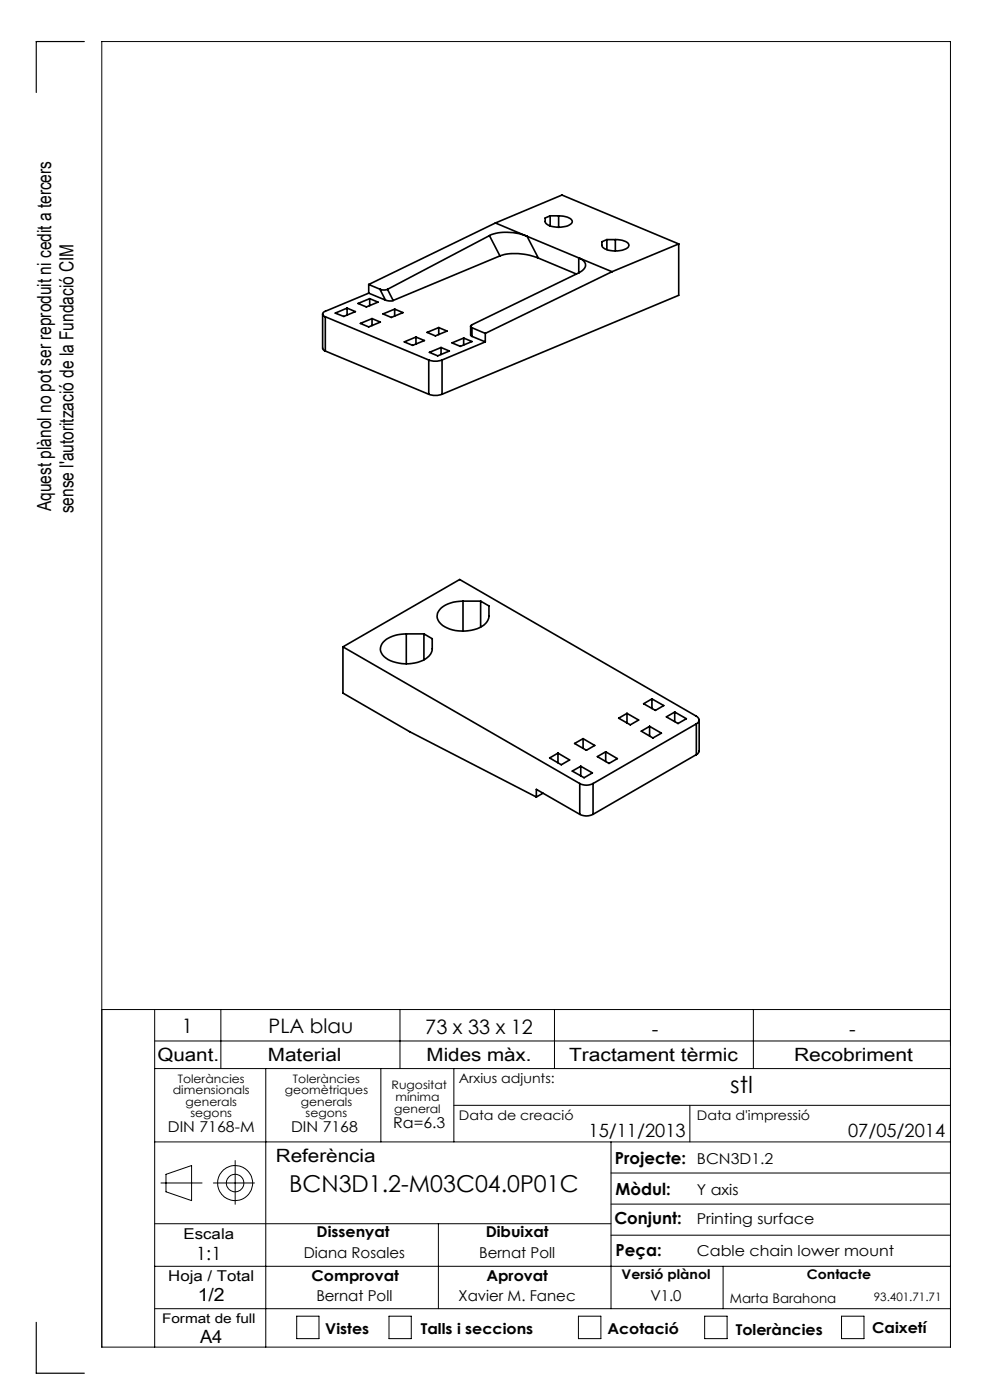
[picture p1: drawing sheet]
<svg xmlns="http://www.w3.org/2000/svg" width="210mm" height="297mm" viewBox="0 0 210 297" stroke-linecap="round" stroke-linejoin="round" font-family="sans-serif">
<g fill="none" stroke="#000" stroke-width=".21">
<path d="M21.6 214.2h180M32.8 214.2v71.6M46.8 214.2v12.5M84.8 214.2v12.5M117.6 214.2v12.5M159.8 214.2v12.5M32.8 220.8h168.8M32.8 226.7h168.8M56.4 226.7v59.1M80.8 226.7v15.5M96.3 226.7v15.5M96.3 234.5h105.3"/>
<path d="M146.3 234.5v7.7M32.8 259.6h96.8M32.8 242.2h168.8M34.1 251h8.8M35.2 249.1l5.4-1.8v7.4l-5.4-1.9zM45.3 251h8.7M49.9 246.2v9.3M93 259.6v18M129.6 242.2v35.4M129.6 255.4h72M129.6 248.8h72M32.8 277.6h168.8"/>
<path d="M32.8 268.6h168.8M62.9 279.2h4.8v4.8h-4.8zM82.5 279.2h4.7v4.8h-4.7zM122.7 279.2h4.8v4.8h-4.8zM129.6 262h72M149.5 279.2h4.7v4.8h-4.7zM153.4 268.6v9M178.5 279.2h4.8v4.8h-4.8zM21.6 285.8h180v-277h-180v277"/>
<circle cx="49.9" cy="251" r="3.7"/>
<circle cx="49.9" cy="251" r="1.86"/>
</g>
<path d="M17.9 8.8h-10.2v10.8M7.7 280.5v10.8h10.2" fill="none" stroke="#000" stroke-width=".25"/>
<g fill="none" stroke="#000" stroke-width=".35">
<path d="M103.8 50a10.6 10.6 0 0 1 8 .1M103.8 50l-21.6 11.4M103.8 50l2.2 4.3M105.1 47.3l6.7 2.8M105.1 47.3l-26.9 13.1M105.1 47.3l14.1-5.9 24.8 10.3M106 54.3a12 12 0 0 1 8.2 .4M106 54.3l-22.6 9.4M111.8 50.1l11 4.6M111.8 50.1l2.4 4.6M114.2 54.7l8.1 3.4M116.7 45.8l-1.1 .4a1.63 1.63 0 0 0 1.9 1.9 4 4 0 0 0 3.9-.9 1.07 1.07 0 0 0-1-1.1l-1.9-.3"/>
<path d="M116.7 45.8h1.8M116.7 45.8v2.1M118.5 45.8v2.4M122.8 54.7a1.49 1.49 0 0 1 1 2.4l-1 .8M122.8 57.9l-22.7 11a.32 .32 0 0 0-.3 .3 .32 .32 0 0 0 .3 .3M122.8 54.7l7 2.9M122.8 54.7v3.2M128.7 50.8l-1 .5v.7a2.3 2.3 0 0 0 2.3 1.2 3.8 3.8 0 0 0 3.3-1l.1-.2a2.31 2.31 0 0 0-2.4-1.2h-.5M128.7 50.8h1.8M128.7 50.8v2.1M129.8 57.6l-26.9 13.1M130.5 50.8v2.4"/>
<path d="M144 51.7v10.9l-50.2 21M144 51.7l-14.2 5.9M68.4 66.6v7.3l.2 .3 .4 .3M69 67.2l21.9 9.2M69 67.2v7.3M69 74.5l21.9 9.1M71.1 66.4l2.5-1 1.8 .7-2.5 1zM73.6 65.4v1.4M76 64.4l2.4-1 1.8 .7-2.5 1zM76.4 68.6l2.5-1 1.8 .7-2.5 1.1zM78.2 62.2l-9.2 3.8a.58 .58 0 0 0-.6 .6 .58 .58 0 0 0 .6 .6M78.2 62.2l3.6 1.5"/>
<path d="M78.2 60.4l2.4 .9M78.2 60.4v1.8M78.4 63.4v1.4M78.9 67.6v1.5M80.6 61.3l.6 .2 1-.1M80.6 61.3l1.2 2.4M81.2 66.6l2.5-1 1.8 .7-2.5 1zM81.8 63.7l.7 .1 .9-.1M82.2 61.4l1.2 2.3M83.7 65.6v1.5M85.8 72.5l2.4-1 1.8 .7-2.5 1.1zM88.2 71.5v1.5"/>
<path d="M90.6 70.5l2.5-1 1.7 .7-2.4 1.1zM90.9 76.4a4.2 4.2 0 0 0 2.9 0M90.9 76.4v7.2M91.1 74.8l2.5-1.1 1.7 .8-2.4 1zM93.1 69.5v1.5M93.6 73.7v1.5M93.8 76.4v7.2M95.9 72.7l2.5-1 1.7 .8-2.5 1zM98.4 71.7v1.5M99.8 69.2v2l.3 .2M100.1 71.4l2.8 1.1M100.1 69.5l2.8 1.2"/>
<path d="M100.1 69.5v1.9M102.9 72.5l-9.1 3.9M102.9 70.7v1.8M90.9 83.6a4.2 4.2 0 0 0 2.9 0M72.7 137.2l24.8-14.3 50.2 29a.85 .85 0 0 1 .6 .8 .85 .85 0 0 1-.6 .9M72.7 137.2l50.3 29M72.7 137.2v9.8l14.2 8.2 26.9 13.9M86.2 134.5a6.2 6.2 0 0 0-5.2 2.1 2.11 2.11 0 0 0 .8 3 8 8 0 0 0 9.2-.4l.7-1.2v-2.5l-1.8-1M86.2 134.5h3.7M86.2 134.5v6.3M89.9 134.5v5.5M98.2 127.5a6.1 6.1 0 0 0-5.2 2.2 2.52 2.52 0 0 0 1.8 3.5 8.1 8.1 0 0 0 8.2-1l.7-1.1v-2.6l-1.7-1"/>
<path d="M98.2 127.5h3.8M98.2 127.5v6.4M102 127.5v5.5M118.4 159.8v2M121.9 157.7l1.8-1 2.5 1.4-1.8 1.1zM123.7 156.7v2M128.5 159.5v2M131.2 152.4l1.8-1.1 2.5 1.4-1.8 1.1zM133 151.3v2.1M136 155.1l1.8-1 2.5 1.4-1.8 1.1zM136.5 149.3l1.8-1 2.5 1.4-1.8 1zM137.8 154.1v2"/>
<path d="M138.3 148.3v2M141.4 152.1l1.7-1 2.5 1.4-1.8 1zM143.1 151.1v2M147.7 153.6l-21.9 12.6M147.7 153.6v6.5M148.3 152.7v6.6l-.2 .4-.4 .4M113.8 169.1v-1.6l9.2 5.3M115.2 168.3l-1.4 .8M116.6 160.8l1.8-1 2.4 1.4-1.7 1zM121.4 163.6l1.8-1 2.5 1.4-1.8 1zM123 166.2a3 3 0 0 0 2.8 0M123 172.8a3 3 0 0 0 2.8 0"/>
<path d="M123 166.2v6.6M123.2 162.6v2M125.8 166.2v6.6M126.7 160.5l1.8-1 2.5 1.4-1.8 1.1zM147.7 160.1l-21.9 12.7"/>
</g>
<g font-size="4.9">
<text x="154.9" y="231.8">stl</text>
<text x="61.3" y="253">BCN3D1.2-M03C04.0P01C</text>
</g>
<g font-size="4.2">
<text x="38.6" y="219">1</text>
<text x="57" y="219.2">PLA blau</text>
<text x="90.2" y="219.4">73 x 33 x 12</text>
<text x="138.3" y="219.7">-</text>
<text x="180.1" y="219.7">-</text>
</g>
<g font-size="4.1">
<text x="10.9" y="108.4" transform="rotate(-90 10.9 108.4)">Aquest plànol no pot ser reproduit ni cedit a tercers</text>
<text x="15.6" y="108.9" transform="rotate(-90 15.6 108.9)">sense l'autorització de la Fundació CIM</text>
</g>
<g font-size="3.9">
<text x="33.4" y="225">Quant.</text>
<text x="56.8" y="225">Material</text>
<text x="90.5" y="225">Mides màx.</text>
<text x="120.7" y="225">Tractament tèrmic</text>
<text x="168.4" y="225">Recobriment</text>
<text x="124.8" y="241.3">15/11/2013</text>
<text x="179.9" y="241.3">07/05/2014</text>
<text x="58.5" y="246.5">Referència</text>
<text x="41.6" y="267.2">1:1</text>
<text x="41.9" y="276.1">1/2</text>
<text x="42.4" y="284.9">A4</text>
</g>
<g font-size="3.5">
<text x="130.5" y="246.8">Projecte:</text>
<text x="130.6" y="253.4">Mòdul:</text>
<text x="130.3" y="259.8">Conjunt:</text>
<text x="130.6" y="266.4">Peça:</text>
</g>
<g font-size="3.2">
<text x="83.4" y="239.3">Ra=6.3</text>
<text x="35.6" y="240.1">DIN 7168-M</text>
<text x="61.7" y="240.1">DIN 7168</text>
<text x="147.8" y="246.8">BCN3D1.2</text>
<text x="147.8" y="253.4">Y axis</text>
<text x="38.9" y="262.9">Escala</text>
<text x="67.2" y="262.5">Dissenyat</text>
<text x="103" y="262.5">Dibuixat</text>
<text x="147.8" y="259.8">Printing surface</text>
<text x="64.4" y="266.8">Diana Rosales</text>
<text x="101.6" y="266.8">Bernat Poll</text>
<text x="147.8" y="266.4">Cable chain lower mount</text>
<text x="35.7" y="271.7">Hoja / Total</text>
<text x="66.1" y="271.7">Comprovat</text>
<text x="103.2" y="271.7">Aprovat</text>
<text x="67.1" y="276.1">Bernat Poll</text>
<text x="97.3" y="276.1">Xavier M. Fanec</text>
<text x="138" y="276.1">V1.0</text>
<text x="69" y="283.1">Vistes</text>
<text x="89.3" y="283.1">Talls i seccions</text>
<text x="128.8" y="283.1">Acotació</text>
<text x="156.1" y="283.2">Toleràncies</text>
<text x="185" y="282.8">Caixetí</text>
</g>
<g font-size="2.8">
<text x="97.3" y="229.6">Arxius adjunts:</text>
<text x="97.3" y="237.7">Data de creació</text>
<text x="147.8" y="237.7">Data d'impressió</text>
<text x="131.8" y="271.4">Versió plànol</text>
<text x="171.2" y="271.4">Contacte</text>
<text x="34.4" y="280.7">Format de full</text>
<text x="154.8" y="276.3">Marta Barahona</text>
</g>
<g font-size="2.5">
<text x="36.7" y="232.1">dimensionals</text>
<text x="37.7" y="229.6">Toleràncies</text>
<text x="60.4" y="232.1">geomètriques</text>
<text x="62.1" y="229.6">Toleràncies</text>
<text x="83.1" y="231">Rugositat</text>
<text x="83.9" y="233.5">mínima</text>
<text x="39.4" y="234.6">generals</text>
<text x="40.4" y="237.1">segons</text>
<text x="63.8" y="234.6">generals</text>
<text x="64.8" y="237.1">segons</text>
<text x="83.6" y="236.2">general</text>
<text x="185.4" y="276.1">93.401.71.71</text>
</g>
</svg>
